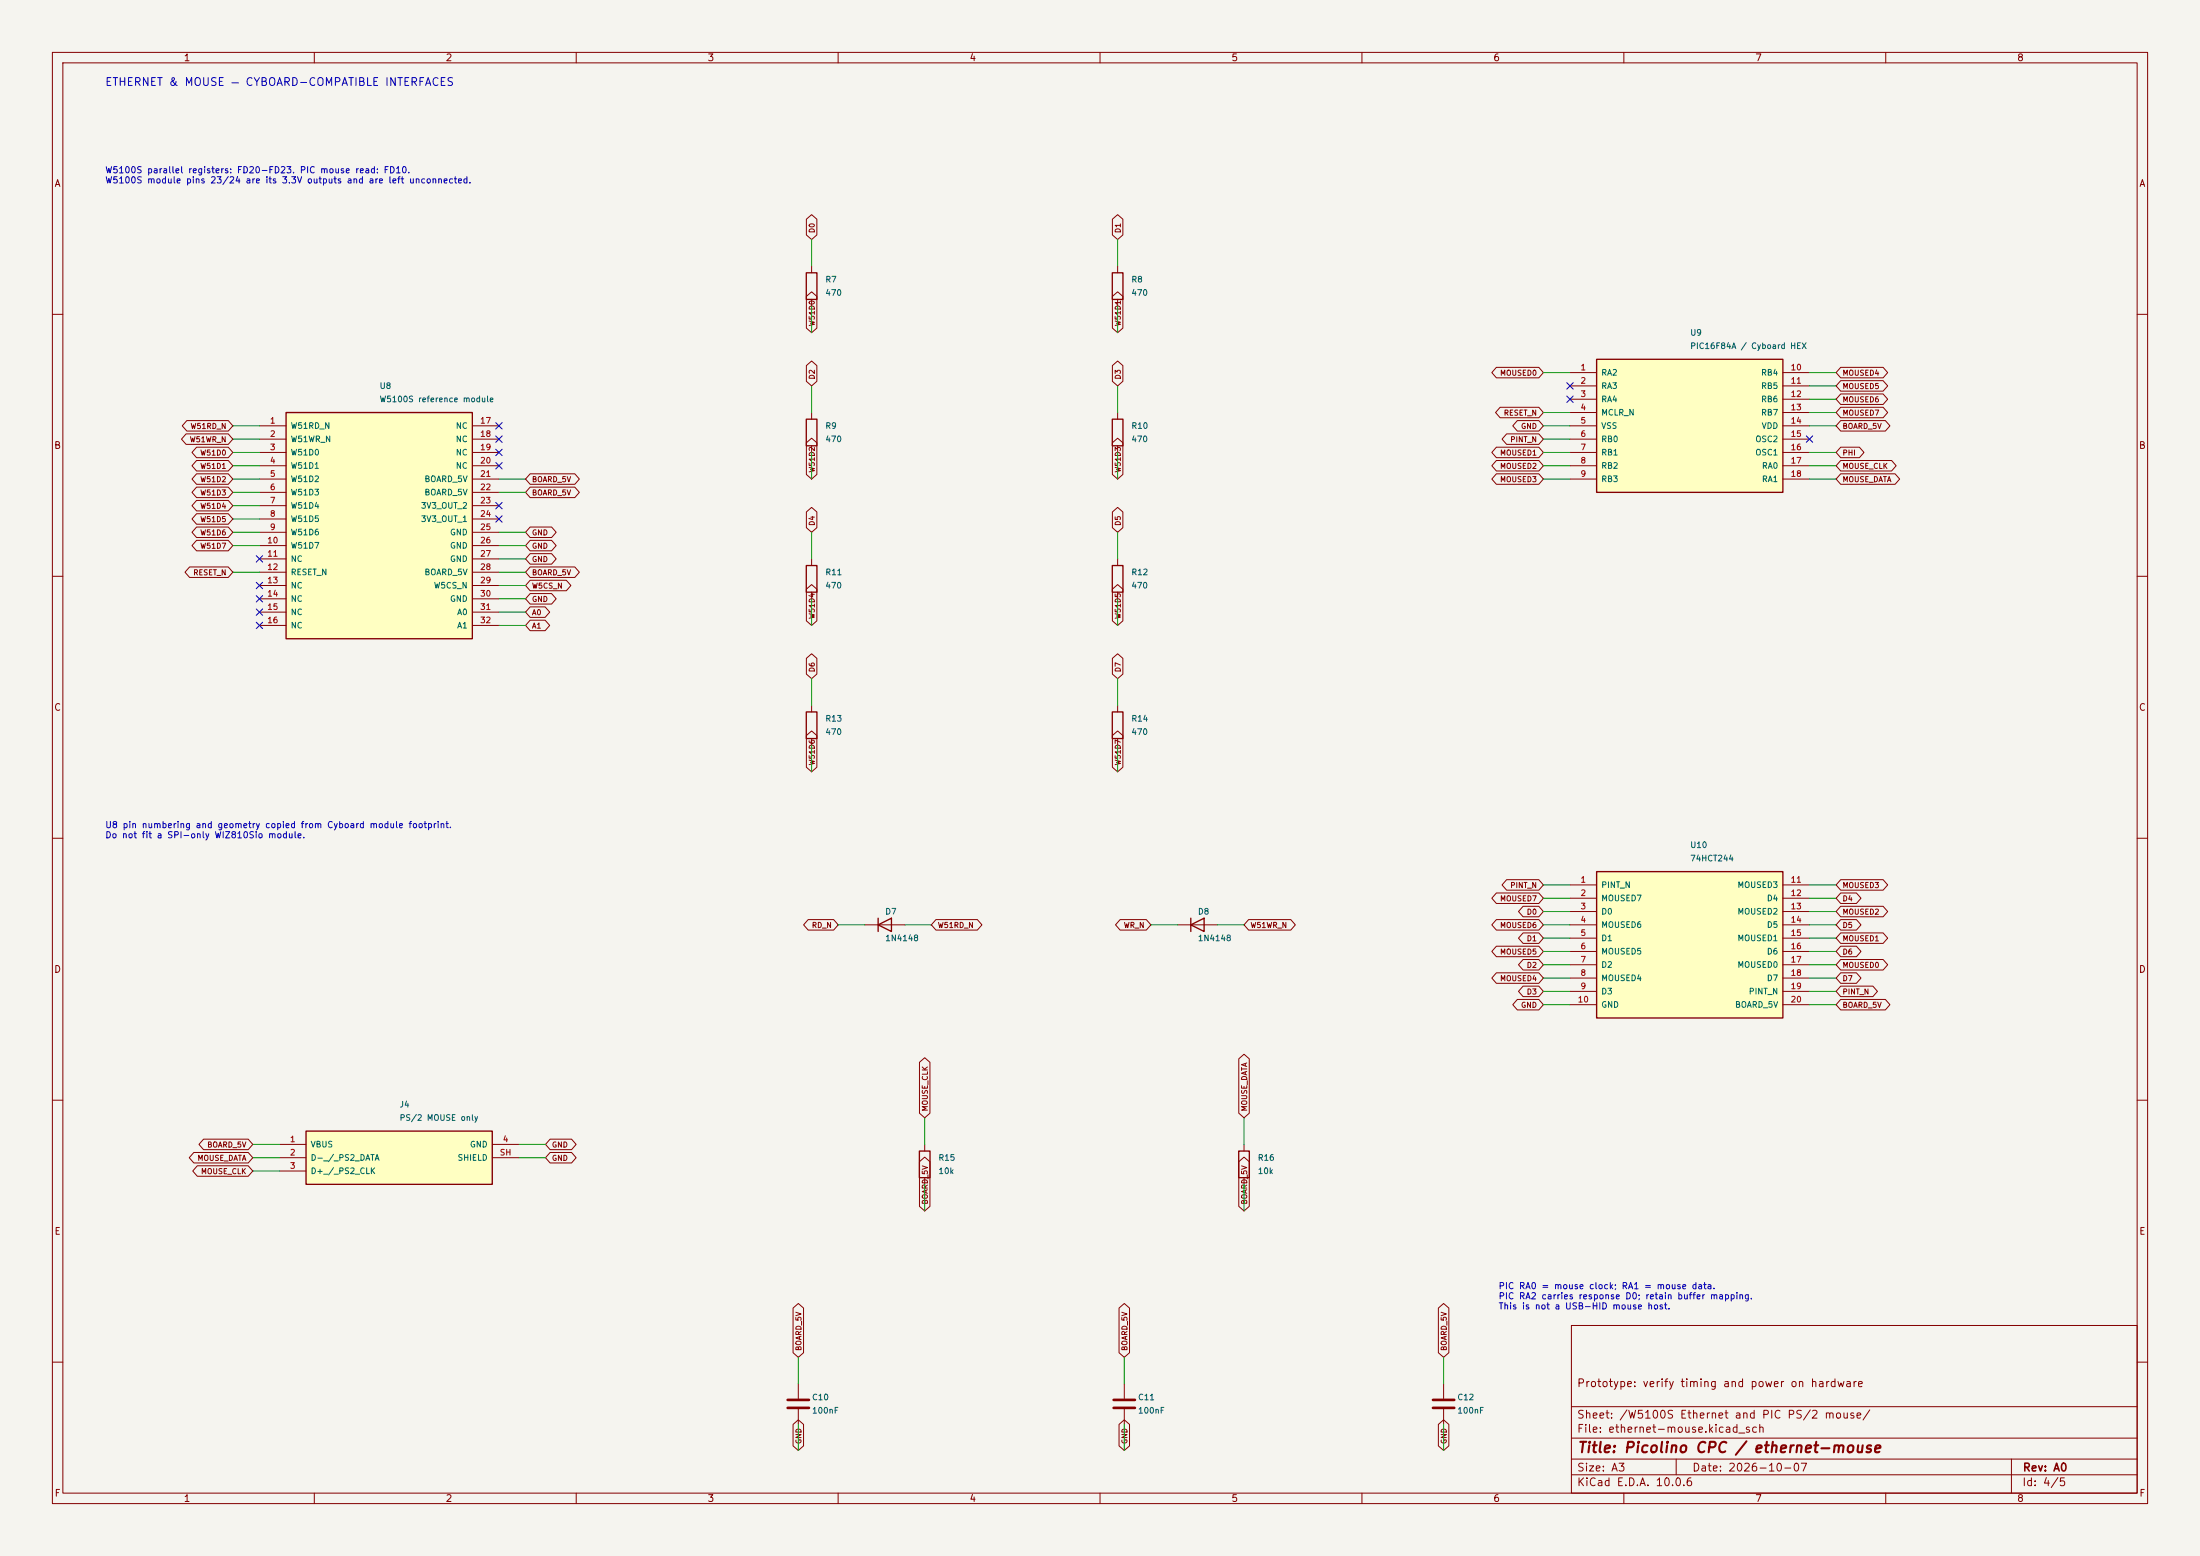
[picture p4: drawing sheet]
(kicad_sch (version 20250114) (generator "eeschema") (paper "A3")
(title_block (title "Picolino CPC / ethernet-mouse") (date "2026-10-07") (rev "A0") (comment 1 "Prototype: verify timing and power on hardware"))
(lib_symbols
(symbol "Picolino:R"
 (pin_numbers (hide yes))
 (pin_names
  (offset 0))
 (exclude_from_sim no)
 (in_bom yes)
 (on_board yes)
 (in_pos_files yes)
 (duplicate_pin_numbers_are_jumpers no)
 (property "Reference" "R" (at 2.032 0 90) (show_name no) (do_not_autoplace no) (effects (font (size 1.27 1.27))))
 (property "Value" "R" (at 0 0 90) (show_name no) (do_not_autoplace no) (effects (font (size 1.27 1.27))))
 (property "Footprint" "" (at -1.778 0 90) (show_name no) (do_not_autoplace no) (hide yes) (effects (font (size 1.27 1.27))))
 (property "Datasheet" "" (at 0 0 0) (show_name no) (do_not_autoplace no) (hide yes) (effects (font (size 1.27 1.27))))
 (property "Description" "Resistor" (at 0 0 0) (show_name no) (do_not_autoplace no) (hide yes) (effects (font (size 1.27 1.27))))
 (symbol "R_0_1"
  (rectangle (start -1.016 -2.54) (end 1.016 2.54) (stroke (width 0.254) (type default)) (fill (type none))))
 (symbol "R_1_1"
  (pin passive line (at 0 3.81 270) (length 1.27) (name "" (effects (font (size 1.27 1.27)))) (number "1" (effects (font (size 1.27 1.27)))))
  (pin passive line (at 0 -3.81 90) (length 1.27) (name "" (effects (font (size 1.27 1.27)))) (number "2" (effects (font (size 1.27 1.27))))))
 (embedded_fonts no))
(symbol "Picolino:C"
 (pin_numbers (hide yes))
 (pin_names
  (offset 0.254))
 (exclude_from_sim no)
 (in_bom yes)
 (on_board yes)
 (in_pos_files yes)
 (duplicate_pin_numbers_are_jumpers no)
 (property "Reference" "C" (at 0.635 2.54 0) (show_name no) (do_not_autoplace no) (effects (font (size 1.27 1.27)) (justify left)))
 (property "Value" "C" (at 0.635 -2.54 0) (show_name no) (do_not_autoplace no) (effects (font (size 1.27 1.27)) (justify left)))
 (property "Footprint" "" (at 0.9652 -3.81 0) (show_name no) (do_not_autoplace no) (hide yes) (effects (font (size 1.27 1.27))))
 (property "Datasheet" "" (at 0 0 0) (show_name no) (do_not_autoplace no) (hide yes) (effects (font (size 1.27 1.27))))
 (property "Description" "Unpolarized capacitor" (at 0 0 0) (show_name no) (do_not_autoplace no) (hide yes) (effects (font (size 1.27 1.27))))
 (symbol "C_0_1"
  (polyline (pts (xy -2.032 0.762) (xy 2.032 0.762)) (stroke (width 0.508) (type default)) (fill (type none)))
  (polyline (pts (xy -2.032 -0.762) (xy 2.032 -0.762)) (stroke (width 0.508) (type default)) (fill (type none))))
 (symbol "C_1_1"
  (pin passive line (at 0 3.81 270) (length 2.794) (name "" (effects (font (size 1.27 1.27)))) (number "1" (effects (font (size 1.27 1.27)))))
  (pin passive line (at 0 -3.81 90) (length 2.794) (name "" (effects (font (size 1.27 1.27)))) (number "2" (effects (font (size 1.27 1.27))))))
 (embedded_fonts no))
(symbol "Picolino:D"
 (pin_numbers (hide yes))
 (pin_names
  (offset 1.016) (hide yes))
 (exclude_from_sim no)
 (in_bom yes)
 (on_board yes)
 (in_pos_files yes)
 (duplicate_pin_numbers_are_jumpers no)
 (property "Reference" "D" (at 0 2.54 0) (show_name no) (do_not_autoplace no) (effects (font (size 1.27 1.27))))
 (property "Value" "D" (at 0 -2.54 0) (show_name no) (do_not_autoplace no) (effects (font (size 1.27 1.27))))
 (property "Footprint" "" (at 0 0 0) (show_name no) (do_not_autoplace no) (hide yes) (effects (font (size 1.27 1.27))))
 (property "Datasheet" "" (at 0 0 0) (show_name no) (do_not_autoplace no) (hide yes) (effects (font (size 1.27 1.27))))
 (property "Description" "Diode" (at 0 0 0) (show_name no) (do_not_autoplace no) (hide yes) (effects (font (size 1.27 1.27))))
 (property "Sim.Device" "D" (at 0 0 0) (show_name no) (do_not_autoplace no) (hide yes) (effects (font (size 1.27 1.27))))
 (property "Sim.Pins" "1=K 2=A" (at 0 0 0) (show_name no) (do_not_autoplace no) (hide yes) (effects (font (size 1.27 1.27))))
 (symbol "D_0_1"
  (polyline (pts (xy -1.27 1.27) (xy -1.27 -1.27)) (stroke (width 0.254) (type default)) (fill (type none)))
  (polyline (pts (xy 1.27 1.27) (xy 1.27 -1.27) (xy -1.27 0) (xy 1.27 1.27)) (stroke (width 0.254) (type default)) (fill (type none)))
  (polyline (pts (xy 1.27 0) (xy -1.27 0)) (stroke (width 0) (type default)) (fill (type none))))
 (symbol "D_1_1"
  (pin passive line (at -3.81 0 0) (length 2.54) (name "K" (effects (font (size 1.27 1.27)))) (number "1" (effects (font (size 1.27 1.27)))))
  (pin passive line (at 3.81 0 180) (length 2.54) (name "A" (effects (font (size 1.27 1.27)))) (number "2" (effects (font (size 1.27 1.27))))))
 (embedded_fonts no))
(symbol "Picolino:W5100S_Module"
 (pin_names
  (offset 0.8))
 (in_bom yes)
 (on_board yes)
 (property "Reference" "U" (at 0 26.67 0) (effects (font (size 1.27 1.27))))
 (property "Value" "W5100S_Module" (at 0 24.13 0) (effects (font (size 1.27 1.27))))
 (property "Footprint" "" (at 0 0 0) (hide yes) (effects (font (size 1.27 1.27))))
 (symbol "W5100S_Module_0_1"
  (rectangle (start -17.78 21.59) (end 17.78 -21.59) (stroke (width 0.254) (type default)) (fill (type background))))
 (symbol "W5100S_Module_1_1"
  (pin input line (at -22.86 19.0500 0) (length 5.08) (name "W51RD_N" (effects (font (size 1.1 1.1)))) (number "1" (effects (font (size 1.1 1.1)))))
  (pin input line (at -22.86 16.5100 0) (length 5.08) (name "W51WR_N" (effects (font (size 1.1 1.1)))) (number "2" (effects (font (size 1.1 1.1)))))
  (pin bidirectional line (at -22.86 13.9700 0) (length 5.08) (name "W51D0" (effects (font (size 1.1 1.1)))) (number "3" (effects (font (size 1.1 1.1)))))
  (pin bidirectional line (at -22.86 11.4300 0) (length 5.08) (name "W51D1" (effects (font (size 1.1 1.1)))) (number "4" (effects (font (size 1.1 1.1)))))
  (pin bidirectional line (at -22.86 8.8900 0) (length 5.08) (name "W51D2" (effects (font (size 1.1 1.1)))) (number "5" (effects (font (size 1.1 1.1)))))
  (pin bidirectional line (at -22.86 6.3500 0) (length 5.08) (name "W51D3" (effects (font (size 1.1 1.1)))) (number "6" (effects (font (size 1.1 1.1)))))
  (pin bidirectional line (at -22.86 3.8100 0) (length 5.08) (name "W51D4" (effects (font (size 1.1 1.1)))) (number "7" (effects (font (size 1.1 1.1)))))
  (pin bidirectional line (at -22.86 1.2700 0) (length 5.08) (name "W51D5" (effects (font (size 1.1 1.1)))) (number "8" (effects (font (size 1.1 1.1)))))
  (pin bidirectional line (at -22.86 -1.2700 0) (length 5.08) (name "W51D6" (effects (font (size 1.1 1.1)))) (number "9" (effects (font (size 1.1 1.1)))))
  (pin bidirectional line (at -22.86 -3.8100 0) (length 5.08) (name "W51D7" (effects (font (size 1.1 1.1)))) (number "10" (effects (font (size 1.1 1.1)))))
  (pin passive line (at -22.86 -6.3500 0) (length 5.08) (name "NC" (effects (font (size 1.1 1.1)))) (number "11" (effects (font (size 1.1 1.1)))))
  (pin input line (at -22.86 -8.8900 0) (length 5.08) (name "RESET_N" (effects (font (size 1.1 1.1)))) (number "12" (effects (font (size 1.1 1.1)))))
  (pin passive line (at -22.86 -11.4300 0) (length 5.08) (name "NC" (effects (font (size 1.1 1.1)))) (number "13" (effects (font (size 1.1 1.1)))))
  (pin passive line (at -22.86 -13.9700 0) (length 5.08) (name "NC" (effects (font (size 1.1 1.1)))) (number "14" (effects (font (size 1.1 1.1)))))
  (pin passive line (at -22.86 -16.5100 0) (length 5.08) (name "NC" (effects (font (size 1.1 1.1)))) (number "15" (effects (font (size 1.1 1.1)))))
  (pin passive line (at -22.86 -19.0500 0) (length 5.08) (name "NC" (effects (font (size 1.1 1.1)))) (number "16" (effects (font (size 1.1 1.1)))))
  (pin passive line (at 22.86 19.0500 180) (length 5.08) (name "NC" (effects (font (size 1.1 1.1)))) (number "17" (effects (font (size 1.1 1.1)))))
  (pin passive line (at 22.86 16.5100 180) (length 5.08) (name "NC" (effects (font (size 1.1 1.1)))) (number "18" (effects (font (size 1.1 1.1)))))
  (pin passive line (at 22.86 13.9700 180) (length 5.08) (name "NC" (effects (font (size 1.1 1.1)))) (number "19" (effects (font (size 1.1 1.1)))))
  (pin passive line (at 22.86 11.4300 180) (length 5.08) (name "NC" (effects (font (size 1.1 1.1)))) (number "20" (effects (font (size 1.1 1.1)))))
  (pin power_in line (at 22.86 8.8900 180) (length 5.08) (name "BOARD_5V" (effects (font (size 1.1 1.1)))) (number "21" (effects (font (size 1.1 1.1)))))
  (pin power_in line (at 22.86 6.3500 180) (length 5.08) (name "BOARD_5V" (effects (font (size 1.1 1.1)))) (number "22" (effects (font (size 1.1 1.1)))))
  (pin power_out line (at 22.86 3.8100 180) (length 5.08) (name "3V3_OUT_2" (effects (font (size 1.1 1.1)))) (number "23" (effects (font (size 1.1 1.1)))))
  (pin power_out line (at 22.86 1.2700 180) (length 5.08) (name "3V3_OUT_1" (effects (font (size 1.1 1.1)))) (number "24" (effects (font (size 1.1 1.1)))))
  (pin power_in line (at 22.86 -1.2700 180) (length 5.08) (name "GND" (effects (font (size 1.1 1.1)))) (number "25" (effects (font (size 1.1 1.1)))))
  (pin power_in line (at 22.86 -3.8100 180) (length 5.08) (name "GND" (effects (font (size 1.1 1.1)))) (number "26" (effects (font (size 1.1 1.1)))))
  (pin power_in line (at 22.86 -6.3500 180) (length 5.08) (name "GND" (effects (font (size 1.1 1.1)))) (number "27" (effects (font (size 1.1 1.1)))))
  (pin input line (at 22.86 -8.8900 180) (length 5.08) (name "BOARD_5V" (effects (font (size 1.1 1.1)))) (number "28" (effects (font (size 1.1 1.1)))))
  (pin input line (at 22.86 -11.4300 180) (length 5.08) (name "W5CS_N" (effects (font (size 1.1 1.1)))) (number "29" (effects (font (size 1.1 1.1)))))
  (pin input line (at 22.86 -13.9700 180) (length 5.08) (name "GND" (effects (font (size 1.1 1.1)))) (number "30" (effects (font (size 1.1 1.1)))))
  (pin input line (at 22.86 -16.5100 180) (length 5.08) (name "A0" (effects (font (size 1.1 1.1)))) (number "31" (effects (font (size 1.1 1.1)))))
  (pin input line (at 22.86 -19.0500 180) (length 5.08) (name "A1" (effects (font (size 1.1 1.1)))) (number "32" (effects (font (size 1.1 1.1)))))))
(symbol "Picolino:PIC16F84A"
 (pin_names
  (offset 0.8))
 (in_bom yes)
 (on_board yes)
 (property "Reference" "U" (at 0 17.78 0) (effects (font (size 1.27 1.27))))
 (property "Value" "PIC16F84A" (at 0 15.239999999999998 0) (effects (font (size 1.27 1.27))))
 (property "Footprint" "" (at 0 0 0) (hide yes) (effects (font (size 1.27 1.27))))
 (symbol "PIC16F84A_0_1"
  (rectangle (start -17.78 12.7) (end 17.78 -12.7) (stroke (width 0.254) (type default)) (fill (type background))))
 (symbol "PIC16F84A_1_1"
  (pin bidirectional line (at -22.86 10.1600 0) (length 5.08) (name "RA2" (effects (font (size 1.1 1.1)))) (number "1" (effects (font (size 1.1 1.1)))))
  (pin bidirectional line (at -22.86 7.6200 0) (length 5.08) (name "RA3" (effects (font (size 1.1 1.1)))) (number "2" (effects (font (size 1.1 1.1)))))
  (pin bidirectional line (at -22.86 5.0800 0) (length 5.08) (name "RA4" (effects (font (size 1.1 1.1)))) (number "3" (effects (font (size 1.1 1.1)))))
  (pin input line (at -22.86 2.5400 0) (length 5.08) (name "MCLR_N" (effects (font (size 1.1 1.1)))) (number "4" (effects (font (size 1.1 1.1)))))
  (pin power_in line (at -22.86 0.0000 0) (length 5.08) (name "VSS" (effects (font (size 1.1 1.1)))) (number "5" (effects (font (size 1.1 1.1)))))
  (pin bidirectional line (at -22.86 -2.5400 0) (length 5.08) (name "RB0" (effects (font (size 1.1 1.1)))) (number "6" (effects (font (size 1.1 1.1)))))
  (pin bidirectional line (at -22.86 -5.0800 0) (length 5.08) (name "RB1" (effects (font (size 1.1 1.1)))) (number "7" (effects (font (size 1.1 1.1)))))
  (pin bidirectional line (at -22.86 -7.6200 0) (length 5.08) (name "RB2" (effects (font (size 1.1 1.1)))) (number "8" (effects (font (size 1.1 1.1)))))
  (pin bidirectional line (at -22.86 -10.1600 0) (length 5.08) (name "RB3" (effects (font (size 1.1 1.1)))) (number "9" (effects (font (size 1.1 1.1)))))
  (pin bidirectional line (at 22.86 10.1600 180) (length 5.08) (name "RB4" (effects (font (size 1.1 1.1)))) (number "10" (effects (font (size 1.1 1.1)))))
  (pin bidirectional line (at 22.86 7.6200 180) (length 5.08) (name "RB5" (effects (font (size 1.1 1.1)))) (number "11" (effects (font (size 1.1 1.1)))))
  (pin bidirectional line (at 22.86 5.0800 180) (length 5.08) (name "RB6" (effects (font (size 1.1 1.1)))) (number "12" (effects (font (size 1.1 1.1)))))
  (pin bidirectional line (at 22.86 2.5400 180) (length 5.08) (name "RB7" (effects (font (size 1.1 1.1)))) (number "13" (effects (font (size 1.1 1.1)))))
  (pin power_in line (at 22.86 0.0000 180) (length 5.08) (name "VDD" (effects (font (size 1.1 1.1)))) (number "14" (effects (font (size 1.1 1.1)))))
  (pin output line (at 22.86 -2.5400 180) (length 5.08) (name "OSC2" (effects (font (size 1.1 1.1)))) (number "15" (effects (font (size 1.1 1.1)))))
  (pin input line (at 22.86 -5.0800 180) (length 5.08) (name "OSC1" (effects (font (size 1.1 1.1)))) (number "16" (effects (font (size 1.1 1.1)))))
  (pin bidirectional line (at 22.86 -7.6200 180) (length 5.08) (name "RA0" (effects (font (size 1.1 1.1)))) (number "17" (effects (font (size 1.1 1.1)))))
  (pin bidirectional line (at 22.86 -10.1600 180) (length 5.08) (name "RA1" (effects (font (size 1.1 1.1)))) (number "18" (effects (font (size 1.1 1.1)))))))
(symbol "Picolino:HCT244"
 (pin_names
  (offset 0.8))
 (in_bom yes)
 (on_board yes)
 (property "Reference" "U" (at 0 19.05 0) (effects (font (size 1.27 1.27))))
 (property "Value" "HCT244" (at 0 16.51 0) (effects (font (size 1.27 1.27))))
 (property "Footprint" "" (at 0 0 0) (hide yes) (effects (font (size 1.27 1.27))))
 (symbol "HCT244_0_1"
  (rectangle (start -17.78 13.97) (end 17.78 -13.97) (stroke (width 0.254) (type default)) (fill (type background))))
 (symbol "HCT244_1_1"
  (pin input line (at -22.86 11.4300 0) (length 5.08) (name "PINT_N" (effects (font (size 1.1 1.1)))) (number "1" (effects (font (size 1.1 1.1)))))
  (pin input line (at -22.86 8.8900 0) (length 5.08) (name "MOUSED7" (effects (font (size 1.1 1.1)))) (number "2" (effects (font (size 1.1 1.1)))))
  (pin tri_state line (at -22.86 6.3500 0) (length 5.08) (name "D0" (effects (font (size 1.1 1.1)))) (number "3" (effects (font (size 1.1 1.1)))))
  (pin input line (at -22.86 3.8100 0) (length 5.08) (name "MOUSED6" (effects (font (size 1.1 1.1)))) (number "4" (effects (font (size 1.1 1.1)))))
  (pin tri_state line (at -22.86 1.2700 0) (length 5.08) (name "D1" (effects (font (size 1.1 1.1)))) (number "5" (effects (font (size 1.1 1.1)))))
  (pin input line (at -22.86 -1.2700 0) (length 5.08) (name "MOUSED5" (effects (font (size 1.1 1.1)))) (number "6" (effects (font (size 1.1 1.1)))))
  (pin tri_state line (at -22.86 -3.8100 0) (length 5.08) (name "D2" (effects (font (size 1.1 1.1)))) (number "7" (effects (font (size 1.1 1.1)))))
  (pin input line (at -22.86 -6.3500 0) (length 5.08) (name "MOUSED4" (effects (font (size 1.1 1.1)))) (number "8" (effects (font (size 1.1 1.1)))))
  (pin tri_state line (at -22.86 -8.8900 0) (length 5.08) (name "D3" (effects (font (size 1.1 1.1)))) (number "9" (effects (font (size 1.1 1.1)))))
  (pin power_in line (at -22.86 -11.4300 0) (length 5.08) (name "GND" (effects (font (size 1.1 1.1)))) (number "10" (effects (font (size 1.1 1.1)))))
  (pin input line (at 22.86 11.4300 180) (length 5.08) (name "MOUSED3" (effects (font (size 1.1 1.1)))) (number "11" (effects (font (size 1.1 1.1)))))
  (pin tri_state line (at 22.86 8.8900 180) (length 5.08) (name "D4" (effects (font (size 1.1 1.1)))) (number "12" (effects (font (size 1.1 1.1)))))
  (pin input line (at 22.86 6.3500 180) (length 5.08) (name "MOUSED2" (effects (font (size 1.1 1.1)))) (number "13" (effects (font (size 1.1 1.1)))))
  (pin tri_state line (at 22.86 3.8100 180) (length 5.08) (name "D5" (effects (font (size 1.1 1.1)))) (number "14" (effects (font (size 1.1 1.1)))))
  (pin input line (at 22.86 1.2700 180) (length 5.08) (name "MOUSED1" (effects (font (size 1.1 1.1)))) (number "15" (effects (font (size 1.1 1.1)))))
  (pin tri_state line (at 22.86 -1.2700 180) (length 5.08) (name "D6" (effects (font (size 1.1 1.1)))) (number "16" (effects (font (size 1.1 1.1)))))
  (pin input line (at 22.86 -3.8100 180) (length 5.08) (name "MOUSED0" (effects (font (size 1.1 1.1)))) (number "17" (effects (font (size 1.1 1.1)))))
  (pin tri_state line (at 22.86 -6.3500 180) (length 5.08) (name "D7" (effects (font (size 1.1 1.1)))) (number "18" (effects (font (size 1.1 1.1)))))
  (pin input line (at 22.86 -8.8900 180) (length 5.08) (name "PINT_N" (effects (font (size 1.1 1.1)))) (number "19" (effects (font (size 1.1 1.1)))))
  (pin power_in line (at 22.86 -11.4300 180) (length 5.08) (name "BOARD_5V" (effects (font (size 1.1 1.1)))) (number "20" (effects (font (size 1.1 1.1)))))))
(symbol "Picolino:USB_Mouse"
 (pin_names
  (offset 0.8))
 (in_bom yes)
 (on_board yes)
 (property "Reference" "U" (at 0 10.16 0) (effects (font (size 1.27 1.27))))
 (property "Value" "USB_Mouse" (at 0 7.62 0) (effects (font (size 1.27 1.27))))
 (property "Footprint" "" (at 0 0 0) (hide yes) (effects (font (size 1.27 1.27))))
 (symbol "USB_Mouse_0_1"
  (rectangle (start -17.78 5.08) (end 17.78 -5.08) (stroke (width 0.254) (type default)) (fill (type background))))
 (symbol "USB_Mouse_1_1"
  (pin passive line (at -22.86 2.5400 0) (length 5.08) (name "VBUS" (effects (font (size 1.1 1.1)))) (number "1" (effects (font (size 1.1 1.1)))))
  (pin passive line (at -22.86 0.0000 0) (length 5.08) (name "D- / PS2 DATA" (effects (font (size 1.1 1.1)))) (number "2" (effects (font (size 1.1 1.1)))))
  (pin passive line (at -22.86 -2.5400 0) (length 5.08) (name "D+ / PS2 CLK" (effects (font (size 1.1 1.1)))) (number "3" (effects (font (size 1.1 1.1)))))
  (pin passive line (at 22.86 2.5400 180) (length 5.08) (name "GND" (effects (font (size 1.1 1.1)))) (number "4" (effects (font (size 1.1 1.1)))))
  (pin passive line (at 22.86 0.0000 180) (length 5.08) (name "SHIELD" (effects (font (size 1.1 1.1)))) (number "SH" (effects (font (size 1.1 1.1))))))))
(wire (pts (xy 49.53 81.28) (xy 44.45 81.28)) (stroke (width 0) (type default)))
(global_label "W51RD_N" (shape bidirectional) (at 44.45 81.28 0) (effects (font (size 1 1)) (justify right)))
(wire (pts (xy 49.53 83.82) (xy 44.45 83.82)) (stroke (width 0) (type default)))
(global_label "W51WR_N" (shape bidirectional) (at 44.45 83.82 0) (effects (font (size 1 1)) (justify right)))
(wire (pts (xy 49.53 86.36) (xy 44.45 86.36)) (stroke (width 0) (type default)))
(global_label "W51D0" (shape bidirectional) (at 44.45 86.36 0) (effects (font (size 1 1)) (justify right)))
(wire (pts (xy 49.53 88.9) (xy 44.45 88.9)) (stroke (width 0) (type default)))
(global_label "W51D1" (shape bidirectional) (at 44.45 88.9 0) (effects (font (size 1 1)) (justify right)))
(wire (pts (xy 49.53 91.44) (xy 44.45 91.44)) (stroke (width 0) (type default)))
(global_label "W51D2" (shape bidirectional) (at 44.45 91.44 0) (effects (font (size 1 1)) (justify right)))
(wire (pts (xy 49.53 93.98) (xy 44.45 93.98)) (stroke (width 0) (type default)))
(global_label "W51D3" (shape bidirectional) (at 44.45 93.98 0) (effects (font (size 1 1)) (justify right)))
(wire (pts (xy 49.53 96.52) (xy 44.45 96.52)) (stroke (width 0) (type default)))
(global_label "W51D4" (shape bidirectional) (at 44.45 96.52 0) (effects (font (size 1 1)) (justify right)))
(wire (pts (xy 49.53 99.06) (xy 44.45 99.06)) (stroke (width 0) (type default)))
(global_label "W51D5" (shape bidirectional) (at 44.45 99.06 0) (effects (font (size 1 1)) (justify right)))
(wire (pts (xy 49.53 101.6) (xy 44.45 101.6)) (stroke (width 0) (type default)))
(global_label "W51D6" (shape bidirectional) (at 44.45 101.6 0) (effects (font (size 1 1)) (justify right)))
(wire (pts (xy 49.53 104.14) (xy 44.45 104.14)) (stroke (width 0) (type default)))
(global_label "W51D7" (shape bidirectional) (at 44.45 104.14 0) (effects (font (size 1 1)) (justify right)))
(no_connect (at 49.53 106.68))
(wire (pts (xy 49.53 109.22) (xy 44.45 109.22)) (stroke (width 0) (type default)))
(global_label "RESET_N" (shape bidirectional) (at 44.45 109.22 0) (effects (font (size 1 1)) (justify right)))
(no_connect (at 49.53 111.76))
(no_connect (at 49.53 114.3))
(no_connect (at 49.53 116.84))
(no_connect (at 49.53 119.38))
(no_connect (at 95.25 81.28))
(no_connect (at 95.25 83.82))
(no_connect (at 95.25 86.36))
(no_connect (at 95.25 88.9))
(wire (pts (xy 95.25 91.44) (xy 100.33 91.44)) (stroke (width 0) (type default)))
(global_label "BOARD_5V" (shape bidirectional) (at 100.33 91.44 180) (effects (font (size 1 1)) (justify left)))
(wire (pts (xy 95.25 93.98) (xy 100.33 93.98)) (stroke (width 0) (type default)))
(global_label "BOARD_5V" (shape bidirectional) (at 100.33 93.98 180) (effects (font (size 1 1)) (justify left)))
(no_connect (at 95.25 96.52))
(no_connect (at 95.25 99.06))
(wire (pts (xy 95.25 101.6) (xy 100.33 101.6)) (stroke (width 0) (type default)))
(global_label "GND" (shape bidirectional) (at 100.33 101.6 180) (effects (font (size 1 1)) (justify left)))
(wire (pts (xy 95.25 104.14) (xy 100.33 104.14)) (stroke (width 0) (type default)))
(global_label "GND" (shape bidirectional) (at 100.33 104.14 180) (effects (font (size 1 1)) (justify left)))
(wire (pts (xy 95.25 106.68) (xy 100.33 106.68)) (stroke (width 0) (type default)))
(global_label "GND" (shape bidirectional) (at 100.33 106.68 180) (effects (font (size 1 1)) (justify left)))
(wire (pts (xy 95.25 109.22) (xy 100.33 109.22)) (stroke (width 0) (type default)))
(global_label "BOARD_5V" (shape bidirectional) (at 100.33 109.22 180) (effects (font (size 1 1)) (justify left)))
(wire (pts (xy 95.25 111.76) (xy 100.33 111.76)) (stroke (width 0) (type default)))
(global_label "W5CS_N" (shape bidirectional) (at 100.33 111.76 180) (effects (font (size 1 1)) (justify left)))
(wire (pts (xy 95.25 114.3) (xy 100.33 114.3)) (stroke (width 0) (type default)))
(global_label "GND" (shape bidirectional) (at 100.33 114.3 180) (effects (font (size 1 1)) (justify left)))
(wire (pts (xy 95.25 116.84) (xy 100.33 116.84)) (stroke (width 0) (type default)))
(global_label "A0" (shape bidirectional) (at 100.33 116.84 180) (effects (font (size 1 1)) (justify left)))
(wire (pts (xy 95.25 119.38) (xy 100.33 119.38)) (stroke (width 0) (type default)))
(global_label "A1" (shape bidirectional) (at 100.33 119.38 180) (effects (font (size 1 1)) (justify left)))
(symbol (lib_id "Picolino:W5100S_Module") (at 72.39 100.33 0) (unit 1) (in_bom yes) (on_board yes) (dnp no)
(property "Reference" "U8" (at 72.3900 73.6600 0)  (effects (font (size 1.1 1.1)) (justify left)))
(property "Value" "W5100S reference module" (at 72.3900 76.2000 0)  (effects (font (size 1.1 1.1)) (justify left)))
(property "Footprint" "Picolino:W5100S_Cyboard" (at 72.3900 100.3300 0) (hide yes) (effects (font (size 1.1 1.1)) (justify left)))
(pin "1")
(pin "2")
(pin "3")
(pin "4")
(pin "5")
(pin "6")
(pin "7")
(pin "8")
(pin "9")
(pin "10")
(pin "11")
(pin "12")
(pin "13")
(pin "14")
(pin "15")
(pin "16")
(pin "17")
(pin "18")
(pin "19")
(pin "20")
(pin "21")
(pin "22")
(pin "23")
(pin "24")
(pin "25")
(pin "26")
(pin "27")
(pin "28")
(pin "29")
(pin "30")
(pin "31")
(pin "32"))
(wire (pts (xy 154.94 50.8) (xy 154.94 45.72)) (stroke (width 0) (type default)))
(global_label "D0" (shape bidirectional) (at 154.94 45.72 270.0) (effects (font (size 1 1)) (justify left)))
(wire (pts (xy 154.94 58.42) (xy 154.94 63.5)) (stroke (width 0) (type default)))
(global_label "W51D0" (shape bidirectional) (at 154.94 63.5 90.0) (effects (font (size 1 1)) (justify left)))
(symbol (lib_id "Picolino:R") (at 154.94 54.61 0) (unit 1) (in_bom yes) (on_board yes) (dnp no)
(property "Reference" "R7" (at 157.4800 53.3400 0)  (effects (font (size 1.1 1.1)) (justify left)))
(property "Value" "470" (at 157.4800 55.8800 0)  (effects (font (size 1.1 1.1)) (justify left)))
(property "Footprint" "Picolino:R_0805_2012Metric" (at 153.1620 54.6100 0) (hide yes) (effects (font (size 1.1 1.1)) (justify left)))
(pin "1")
(pin "2"))
(wire (pts (xy 213.36 50.8) (xy 213.36 45.72)) (stroke (width 0) (type default)))
(global_label "D1" (shape bidirectional) (at 213.36 45.72 270.0) (effects (font (size 1 1)) (justify left)))
(wire (pts (xy 213.36 58.42) (xy 213.36 63.5)) (stroke (width 0) (type default)))
(global_label "W51D1" (shape bidirectional) (at 213.36 63.5 90.0) (effects (font (size 1 1)) (justify left)))
(symbol (lib_id "Picolino:R") (at 213.36 54.61 0) (unit 1) (in_bom yes) (on_board yes) (dnp no)
(property "Reference" "R8" (at 215.9000 53.3400 0)  (effects (font (size 1.1 1.1)) (justify left)))
(property "Value" "470" (at 215.9000 55.8800 0)  (effects (font (size 1.1 1.1)) (justify left)))
(property "Footprint" "Picolino:R_0805_2012Metric" (at 211.5820 54.6100 0) (hide yes) (effects (font (size 1.1 1.1)) (justify left)))
(pin "1")
(pin "2"))
(wire (pts (xy 154.94 78.74) (xy 154.94 73.66)) (stroke (width 0) (type default)))
(global_label "D2" (shape bidirectional) (at 154.94 73.66 270.0) (effects (font (size 1 1)) (justify left)))
(wire (pts (xy 154.94 86.36) (xy 154.94 91.44)) (stroke (width 0) (type default)))
(global_label "W51D2" (shape bidirectional) (at 154.94 91.44 90.0) (effects (font (size 1 1)) (justify left)))
(symbol (lib_id "Picolino:R") (at 154.94 82.55 0) (unit 1) (in_bom yes) (on_board yes) (dnp no)
(property "Reference" "R9" (at 157.4800 81.2800 0)  (effects (font (size 1.1 1.1)) (justify left)))
(property "Value" "470" (at 157.4800 83.8200 0)  (effects (font (size 1.1 1.1)) (justify left)))
(property "Footprint" "Picolino:R_0805_2012Metric" (at 153.1620 82.5500 0) (hide yes) (effects (font (size 1.1 1.1)) (justify left)))
(pin "1")
(pin "2"))
(wire (pts (xy 213.36 78.74) (xy 213.36 73.66)) (stroke (width 0) (type default)))
(global_label "D3" (shape bidirectional) (at 213.36 73.66 270.0) (effects (font (size 1 1)) (justify left)))
(wire (pts (xy 213.36 86.36) (xy 213.36 91.44)) (stroke (width 0) (type default)))
(global_label "W51D3" (shape bidirectional) (at 213.36 91.44 90.0) (effects (font (size 1 1)) (justify left)))
(symbol (lib_id "Picolino:R") (at 213.36 82.55 0) (unit 1) (in_bom yes) (on_board yes) (dnp no)
(property "Reference" "R10" (at 215.9000 81.2800 0)  (effects (font (size 1.1 1.1)) (justify left)))
(property "Value" "470" (at 215.9000 83.8200 0)  (effects (font (size 1.1 1.1)) (justify left)))
(property "Footprint" "Picolino:R_0805_2012Metric" (at 211.5820 82.5500 0) (hide yes) (effects (font (size 1.1 1.1)) (justify left)))
(pin "1")
(pin "2"))
(wire (pts (xy 154.94 106.68) (xy 154.94 101.6)) (stroke (width 0) (type default)))
(global_label "D4" (shape bidirectional) (at 154.94 101.6 270.0) (effects (font (size 1 1)) (justify left)))
(wire (pts (xy 154.94 114.3) (xy 154.94 119.38)) (stroke (width 0) (type default)))
(global_label "W51D4" (shape bidirectional) (at 154.94 119.38 90.0) (effects (font (size 1 1)) (justify left)))
(symbol (lib_id "Picolino:R") (at 154.94 110.49 0) (unit 1) (in_bom yes) (on_board yes) (dnp no)
(property "Reference" "R11" (at 157.4800 109.2200 0)  (effects (font (size 1.1 1.1)) (justify left)))
(property "Value" "470" (at 157.4800 111.7600 0)  (effects (font (size 1.1 1.1)) (justify left)))
(property "Footprint" "Picolino:R_0805_2012Metric" (at 153.1620 110.4900 0) (hide yes) (effects (font (size 1.1 1.1)) (justify left)))
(pin "1")
(pin "2"))
(wire (pts (xy 213.36 106.68) (xy 213.36 101.6)) (stroke (width 0) (type default)))
(global_label "D5" (shape bidirectional) (at 213.36 101.6 270.0) (effects (font (size 1 1)) (justify left)))
(wire (pts (xy 213.36 114.3) (xy 213.36 119.38)) (stroke (width 0) (type default)))
(global_label "W51D5" (shape bidirectional) (at 213.36 119.38 90.0) (effects (font (size 1 1)) (justify left)))
(symbol (lib_id "Picolino:R") (at 213.36 110.49 0) (unit 1) (in_bom yes) (on_board yes) (dnp no)
(property "Reference" "R12" (at 215.9000 109.2200 0)  (effects (font (size 1.1 1.1)) (justify left)))
(property "Value" "470" (at 215.9000 111.7600 0)  (effects (font (size 1.1 1.1)) (justify left)))
(property "Footprint" "Picolino:R_0805_2012Metric" (at 211.5820 110.4900 0) (hide yes) (effects (font (size 1.1 1.1)) (justify left)))
(pin "1")
(pin "2"))
(wire (pts (xy 154.94 134.62) (xy 154.94 129.54)) (stroke (width 0) (type default)))
(global_label "D6" (shape bidirectional) (at 154.94 129.54 270.0) (effects (font (size 1 1)) (justify left)))
(wire (pts (xy 154.94 142.24) (xy 154.94 147.32)) (stroke (width 0) (type default)))
(global_label "W51D6" (shape bidirectional) (at 154.94 147.32 90.0) (effects (font (size 1 1)) (justify left)))
(symbol (lib_id "Picolino:R") (at 154.94 138.43 0) (unit 1) (in_bom yes) (on_board yes) (dnp no)
(property "Reference" "R13" (at 157.4800 137.1600 0)  (effects (font (size 1.1 1.1)) (justify left)))
(property "Value" "470" (at 157.4800 139.7000 0)  (effects (font (size 1.1 1.1)) (justify left)))
(property "Footprint" "Picolino:R_0805_2012Metric" (at 153.1620 138.4300 0) (hide yes) (effects (font (size 1.1 1.1)) (justify left)))
(pin "1")
(pin "2"))
(wire (pts (xy 213.36 134.62) (xy 213.36 129.54)) (stroke (width 0) (type default)))
(global_label "D7" (shape bidirectional) (at 213.36 129.54 270.0) (effects (font (size 1 1)) (justify left)))
(wire (pts (xy 213.36 142.24) (xy 213.36 147.32)) (stroke (width 0) (type default)))
(global_label "W51D7" (shape bidirectional) (at 213.36 147.32 90.0) (effects (font (size 1 1)) (justify left)))
(symbol (lib_id "Picolino:R") (at 213.36 138.43 0) (unit 1) (in_bom yes) (on_board yes) (dnp no)
(property "Reference" "R14" (at 215.9000 137.1600 0)  (effects (font (size 1.1 1.1)) (justify left)))
(property "Value" "470" (at 215.9000 139.7000 0)  (effects (font (size 1.1 1.1)) (justify left)))
(property "Footprint" "Picolino:R_0805_2012Metric" (at 211.5820 138.4300 0) (hide yes) (effects (font (size 1.1 1.1)) (justify left)))
(pin "1")
(pin "2"))
(wire (pts (xy 165.1 176.53) (xy 160.02 176.53)) (stroke (width 0) (type default)))
(global_label "RD_N" (shape bidirectional) (at 160.02 176.53 0) (effects (font (size 1 1)) (justify right)))
(wire (pts (xy 172.72 176.53) (xy 177.8 176.53)) (stroke (width 0) (type default)))
(global_label "W51RD_N" (shape bidirectional) (at 177.8 176.53 180) (effects (font (size 1 1)) (justify left)))
(symbol (lib_id "Picolino:D") (at 168.91 176.53 0) (unit 1) (in_bom yes) (on_board yes) (dnp no)
(property "Reference" "D7" (at 168.9100 173.9900 0)  (effects (font (size 1.1 1.1)) (justify left)))
(property "Value" "1N4148" (at 168.9100 179.0700 0)  (effects (font (size 1.1 1.1)) (justify left)))
(property "Footprint" "Picolino:D_DO-35_SOD27_P7.62mm_Horizontal" (at 168.9100 176.5300 0) (hide yes) (effects (font (size 1.1 1.1)) (justify left)))
(pin "1")
(pin "2"))
(wire (pts (xy 224.79 176.53) (xy 219.71 176.53)) (stroke (width 0) (type default)))
(global_label "WR_N" (shape bidirectional) (at 219.71 176.53 0) (effects (font (size 1 1)) (justify right)))
(wire (pts (xy 232.41 176.53) (xy 237.49 176.53)) (stroke (width 0) (type default)))
(global_label "W51WR_N" (shape bidirectional) (at 237.49 176.53 180) (effects (font (size 1 1)) (justify left)))
(symbol (lib_id "Picolino:D") (at 228.6 176.53 0) (unit 1) (in_bom yes) (on_board yes) (dnp no)
(property "Reference" "D8" (at 228.6000 173.9900 0)  (effects (font (size 1.1 1.1)) (justify left)))
(property "Value" "1N4148" (at 228.6000 179.0700 0)  (effects (font (size 1.1 1.1)) (justify left)))
(property "Footprint" "Picolino:D_DO-35_SOD27_P7.62mm_Horizontal" (at 228.6000 176.5300 0) (hide yes) (effects (font (size 1.1 1.1)) (justify left)))
(pin "1")
(pin "2"))
(wire (pts (xy 299.72 71.12) (xy 294.64 71.12)) (stroke (width 0) (type default)))
(global_label "MOUSED0" (shape bidirectional) (at 294.64 71.12 0) (effects (font (size 1 1)) (justify right)))
(no_connect (at 299.72 73.66))
(no_connect (at 299.72 76.2))
(wire (pts (xy 299.72 78.74) (xy 294.64 78.74)) (stroke (width 0) (type default)))
(global_label "RESET_N" (shape bidirectional) (at 294.64 78.74 0) (effects (font (size 1 1)) (justify right)))
(wire (pts (xy 299.72 81.28) (xy 294.64 81.28)) (stroke (width 0) (type default)))
(global_label "GND" (shape bidirectional) (at 294.64 81.28 0) (effects (font (size 1 1)) (justify right)))
(wire (pts (xy 299.72 83.82) (xy 294.64 83.82)) (stroke (width 0) (type default)))
(global_label "PINT_N" (shape bidirectional) (at 294.64 83.82 0) (effects (font (size 1 1)) (justify right)))
(wire (pts (xy 299.72 86.36) (xy 294.64 86.36)) (stroke (width 0) (type default)))
(global_label "MOUSED1" (shape bidirectional) (at 294.64 86.36 0) (effects (font (size 1 1)) (justify right)))
(wire (pts (xy 299.72 88.9) (xy 294.64 88.9)) (stroke (width 0) (type default)))
(global_label "MOUSED2" (shape bidirectional) (at 294.64 88.9 0) (effects (font (size 1 1)) (justify right)))
(wire (pts (xy 299.72 91.44) (xy 294.64 91.44)) (stroke (width 0) (type default)))
(global_label "MOUSED3" (shape bidirectional) (at 294.64 91.44 0) (effects (font (size 1 1)) (justify right)))
(wire (pts (xy 345.44 71.12) (xy 350.52 71.12)) (stroke (width 0) (type default)))
(global_label "MOUSED4" (shape bidirectional) (at 350.52 71.12 180) (effects (font (size 1 1)) (justify left)))
(wire (pts (xy 345.44 73.66) (xy 350.52 73.66)) (stroke (width 0) (type default)))
(global_label "MOUSED5" (shape bidirectional) (at 350.52 73.66 180) (effects (font (size 1 1)) (justify left)))
(wire (pts (xy 345.44 76.2) (xy 350.52 76.2)) (stroke (width 0) (type default)))
(global_label "MOUSED6" (shape bidirectional) (at 350.52 76.2 180) (effects (font (size 1 1)) (justify left)))
(wire (pts (xy 345.44 78.74) (xy 350.52 78.74)) (stroke (width 0) (type default)))
(global_label "MOUSED7" (shape bidirectional) (at 350.52 78.74 180) (effects (font (size 1 1)) (justify left)))
(wire (pts (xy 345.44 81.28) (xy 350.52 81.28)) (stroke (width 0) (type default)))
(global_label "BOARD_5V" (shape bidirectional) (at 350.52 81.28 180) (effects (font (size 1 1)) (justify left)))
(no_connect (at 345.44 83.82))
(wire (pts (xy 345.44 86.36) (xy 350.52 86.36)) (stroke (width 0) (type default)))
(global_label "PHI" (shape bidirectional) (at 350.52 86.36 180) (effects (font (size 1 1)) (justify left)))
(wire (pts (xy 345.44 88.9) (xy 350.52 88.9)) (stroke (width 0) (type default)))
(global_label "MOUSE_CLK" (shape bidirectional) (at 350.52 88.9 180) (effects (font (size 1 1)) (justify left)))
(wire (pts (xy 345.44 91.44) (xy 350.52 91.44)) (stroke (width 0) (type default)))
(global_label "MOUSE_DATA" (shape bidirectional) (at 350.52 91.44 180) (effects (font (size 1 1)) (justify left)))
(symbol (lib_id "Picolino:PIC16F84A") (at 322.58 81.28 0) (unit 1) (in_bom yes) (on_board yes) (dnp no)
(property "Reference" "U9" (at 322.5800 63.5000 0)  (effects (font (size 1.1 1.1)) (justify left)))
(property "Value" "PIC16F84A / Cyboard HEX" (at 322.5800 66.0400 0)  (effects (font (size 1.1 1.1)) (justify left)))
(property "Footprint" "Picolino:DIP-18_W7.62mm_Socket_LongPads" (at 322.5800 81.2800 0) (hide yes) (effects (font (size 1.1 1.1)) (justify left)))
(pin "1")
(pin "2")
(pin "3")
(pin "4")
(pin "5")
(pin "6")
(pin "7")
(pin "8")
(pin "9")
(pin "10")
(pin "11")
(pin "12")
(pin "13")
(pin "14")
(pin "15")
(pin "16")
(pin "17")
(pin "18"))
(wire (pts (xy 299.72 168.91) (xy 294.64 168.91)) (stroke (width 0) (type default)))
(global_label "PINT_N" (shape bidirectional) (at 294.64 168.91 0) (effects (font (size 1 1)) (justify right)))
(wire (pts (xy 299.72 171.45) (xy 294.64 171.45)) (stroke (width 0) (type default)))
(global_label "MOUSED7" (shape bidirectional) (at 294.64 171.45 0) (effects (font (size 1 1)) (justify right)))
(wire (pts (xy 299.72 173.99) (xy 294.64 173.99)) (stroke (width 0) (type default)))
(global_label "D0" (shape bidirectional) (at 294.64 173.99 0) (effects (font (size 1 1)) (justify right)))
(wire (pts (xy 299.72 176.53) (xy 294.64 176.53)) (stroke (width 0) (type default)))
(global_label "MOUSED6" (shape bidirectional) (at 294.64 176.53 0) (effects (font (size 1 1)) (justify right)))
(wire (pts (xy 299.72 179.07) (xy 294.64 179.07)) (stroke (width 0) (type default)))
(global_label "D1" (shape bidirectional) (at 294.64 179.07 0) (effects (font (size 1 1)) (justify right)))
(wire (pts (xy 299.72 181.61) (xy 294.64 181.61)) (stroke (width 0) (type default)))
(global_label "MOUSED5" (shape bidirectional) (at 294.64 181.61 0) (effects (font (size 1 1)) (justify right)))
(wire (pts (xy 299.72 184.15) (xy 294.64 184.15)) (stroke (width 0) (type default)))
(global_label "D2" (shape bidirectional) (at 294.64 184.15 0) (effects (font (size 1 1)) (justify right)))
(wire (pts (xy 299.72 186.69) (xy 294.64 186.69)) (stroke (width 0) (type default)))
(global_label "MOUSED4" (shape bidirectional) (at 294.64 186.69 0) (effects (font (size 1 1)) (justify right)))
(wire (pts (xy 299.72 189.23) (xy 294.64 189.23)) (stroke (width 0) (type default)))
(global_label "D3" (shape bidirectional) (at 294.64 189.23 0) (effects (font (size 1 1)) (justify right)))
(wire (pts (xy 299.72 191.77) (xy 294.64 191.77)) (stroke (width 0) (type default)))
(global_label "GND" (shape bidirectional) (at 294.64 191.77 0) (effects (font (size 1 1)) (justify right)))
(wire (pts (xy 345.44 168.91) (xy 350.52 168.91)) (stroke (width 0) (type default)))
(global_label "MOUSED3" (shape bidirectional) (at 350.52 168.91 180) (effects (font (size 1 1)) (justify left)))
(wire (pts (xy 345.44 171.45) (xy 350.52 171.45)) (stroke (width 0) (type default)))
(global_label "D4" (shape bidirectional) (at 350.52 171.45 180) (effects (font (size 1 1)) (justify left)))
(wire (pts (xy 345.44 173.99) (xy 350.52 173.99)) (stroke (width 0) (type default)))
(global_label "MOUSED2" (shape bidirectional) (at 350.52 173.99 180) (effects (font (size 1 1)) (justify left)))
(wire (pts (xy 345.44 176.53) (xy 350.52 176.53)) (stroke (width 0) (type default)))
(global_label "D5" (shape bidirectional) (at 350.52 176.53 180) (effects (font (size 1 1)) (justify left)))
(wire (pts (xy 345.44 179.07) (xy 350.52 179.07)) (stroke (width 0) (type default)))
(global_label "MOUSED1" (shape bidirectional) (at 350.52 179.07 180) (effects (font (size 1 1)) (justify left)))
(wire (pts (xy 345.44 181.61) (xy 350.52 181.61)) (stroke (width 0) (type default)))
(global_label "D6" (shape bidirectional) (at 350.52 181.61 180) (effects (font (size 1 1)) (justify left)))
(wire (pts (xy 345.44 184.15) (xy 350.52 184.15)) (stroke (width 0) (type default)))
(global_label "MOUSED0" (shape bidirectional) (at 350.52 184.15 180) (effects (font (size 1 1)) (justify left)))
(wire (pts (xy 345.44 186.69) (xy 350.52 186.69)) (stroke (width 0) (type default)))
(global_label "D7" (shape bidirectional) (at 350.52 186.69 180) (effects (font (size 1 1)) (justify left)))
(wire (pts (xy 345.44 189.23) (xy 350.52 189.23)) (stroke (width 0) (type default)))
(global_label "PINT_N" (shape bidirectional) (at 350.52 189.23 180) (effects (font (size 1 1)) (justify left)))
(wire (pts (xy 345.44 191.77) (xy 350.52 191.77)) (stroke (width 0) (type default)))
(global_label "BOARD_5V" (shape bidirectional) (at 350.52 191.77 180) (effects (font (size 1 1)) (justify left)))
(symbol (lib_id "Picolino:HCT244") (at 322.58 180.34 0) (unit 1) (in_bom yes) (on_board yes) (dnp no)
(property "Reference" "U10" (at 322.5800 161.2900 0)  (effects (font (size 1.1 1.1)) (justify left)))
(property "Value" "74HCT244" (at 322.5800 163.8300 0)  (effects (font (size 1.1 1.1)) (justify left)))
(property "Footprint" "Picolino:DIP-20_W7.62mm_Socket_LongPads" (at 322.5800 180.3400 0) (hide yes) (effects (font (size 1.1 1.1)) (justify left)))
(pin "1")
(pin "2")
(pin "3")
(pin "4")
(pin "5")
(pin "6")
(pin "7")
(pin "8")
(pin "9")
(pin "10")
(pin "11")
(pin "12")
(pin "13")
(pin "14")
(pin "15")
(pin "16")
(pin "17")
(pin "18")
(pin "19")
(pin "20"))
(wire (pts (xy 53.34 218.44) (xy 48.26 218.44)) (stroke (width 0) (type default)))
(global_label "BOARD_5V" (shape bidirectional) (at 48.26 218.44 0) (effects (font (size 1 1)) (justify right)))
(wire (pts (xy 53.34 220.98) (xy 48.26 220.98)) (stroke (width 0) (type default)))
(global_label "MOUSE_DATA" (shape bidirectional) (at 48.26 220.98 0) (effects (font (size 1 1)) (justify right)))
(wire (pts (xy 53.34 223.52) (xy 48.26 223.52)) (stroke (width 0) (type default)))
(global_label "MOUSE_CLK" (shape bidirectional) (at 48.26 223.52 0) (effects (font (size 1 1)) (justify right)))
(wire (pts (xy 99.06 218.44) (xy 104.14 218.44)) (stroke (width 0) (type default)))
(global_label "GND" (shape bidirectional) (at 104.14 218.44 180) (effects (font (size 1 1)) (justify left)))
(wire (pts (xy 99.06 220.98) (xy 104.14 220.98)) (stroke (width 0) (type default)))
(global_label "GND" (shape bidirectional) (at 104.14 220.98 180) (effects (font (size 1 1)) (justify left)))
(symbol (lib_id "Picolino:USB_Mouse") (at 76.2 220.98 0) (unit 1) (in_bom yes) (on_board yes) (dnp no)
(property "Reference" "J4" (at 76.2000 210.8200 0)  (effects (font (size 1.1 1.1)) (justify left)))
(property "Value" "PS/2 MOUSE only" (at 76.2000 213.3600 0)  (effects (font (size 1.1 1.1)) (justify left)))
(property "Footprint" "Picolino:USB_A_TE_292303-7_Horizontal" (at 76.2000 220.9800 0) (hide yes) (effects (font (size 1.1 1.1)) (justify left)))
(pin "1")
(pin "2")
(pin "3")
(pin "4")
(pin "SH"))
(wire (pts (xy 176.53 218.44) (xy 176.53 213.36)) (stroke (width 0) (type default)))
(global_label "MOUSE_CLK" (shape bidirectional) (at 176.53 213.36 270.0) (effects (font (size 1 1)) (justify left)))
(wire (pts (xy 176.53 226.06) (xy 176.53 231.14)) (stroke (width 0) (type default)))
(global_label "BOARD_5V" (shape bidirectional) (at 176.53 231.14 90.0) (effects (font (size 1 1)) (justify left)))
(symbol (lib_id "Picolino:R") (at 176.53 222.25 0) (unit 1) (in_bom yes) (on_board yes) (dnp no)
(property "Reference" "R15" (at 179.0700 220.9800 0)  (effects (font (size 1.1 1.1)) (justify left)))
(property "Value" "10k" (at 179.0700 223.5200 0)  (effects (font (size 1.1 1.1)) (justify left)))
(property "Footprint" "Picolino:R_0805_2012Metric" (at 174.7520 222.2500 0) (hide yes) (effects (font (size 1.1 1.1)) (justify left)))
(pin "1")
(pin "2"))
(wire (pts (xy 237.49 218.44) (xy 237.49 213.36)) (stroke (width 0) (type default)))
(global_label "MOUSE_DATA" (shape bidirectional) (at 237.49 213.36 270.0) (effects (font (size 1 1)) (justify left)))
(wire (pts (xy 237.49 226.06) (xy 237.49 231.14)) (stroke (width 0) (type default)))
(global_label "BOARD_5V" (shape bidirectional) (at 237.49 231.14 90.0) (effects (font (size 1 1)) (justify left)))
(symbol (lib_id "Picolino:R") (at 237.49 222.25 0) (unit 1) (in_bom yes) (on_board yes) (dnp no)
(property "Reference" "R16" (at 240.0300 220.9800 0)  (effects (font (size 1.1 1.1)) (justify left)))
(property "Value" "10k" (at 240.0300 223.5200 0)  (effects (font (size 1.1 1.1)) (justify left)))
(property "Footprint" "Picolino:R_0805_2012Metric" (at 235.7120 222.2500 0) (hide yes) (effects (font (size 1.1 1.1)) (justify left)))
(pin "1")
(pin "2"))
(wire (pts (xy 152.4 264.16) (xy 152.4 259.08)) (stroke (width 0) (type default)))
(global_label "BOARD_5V" (shape bidirectional) (at 152.4 259.08 270.0) (effects (font (size 1 1)) (justify left)))
(wire (pts (xy 152.4 271.78) (xy 152.4 276.86)) (stroke (width 0) (type default)))
(global_label "GND" (shape bidirectional) (at 152.4 276.86 90.0) (effects (font (size 1 1)) (justify left)))
(symbol (lib_id "Picolino:C") (at 152.4 267.97 0) (unit 1) (in_bom yes) (on_board yes) (dnp no)
(property "Reference" "C10" (at 154.9400 266.7000 0)  (effects (font (size 1.1 1.1)) (justify left)))
(property "Value" "100nF" (at 154.9400 269.2400 0)  (effects (font (size 1.1 1.1)) (justify left)))
(property "Footprint" "Picolino:C_0805_2012Metric" (at 153.3652 271.7800 0) (hide yes) (effects (font (size 1.1 1.1)) (justify left)))
(pin "1")
(pin "2"))
(wire (pts (xy 214.63 264.16) (xy 214.63 259.08)) (stroke (width 0) (type default)))
(global_label "BOARD_5V" (shape bidirectional) (at 214.63 259.08 270.0) (effects (font (size 1 1)) (justify left)))
(wire (pts (xy 214.63 271.78) (xy 214.63 276.86)) (stroke (width 0) (type default)))
(global_label "GND" (shape bidirectional) (at 214.63 276.86 90.0) (effects (font (size 1 1)) (justify left)))
(symbol (lib_id "Picolino:C") (at 214.63 267.97 0) (unit 1) (in_bom yes) (on_board yes) (dnp no)
(property "Reference" "C11" (at 217.1700 266.7000 0)  (effects (font (size 1.1 1.1)) (justify left)))
(property "Value" "100nF" (at 217.1700 269.2400 0)  (effects (font (size 1.1 1.1)) (justify left)))
(property "Footprint" "Picolino:C_0805_2012Metric" (at 215.5952 271.7800 0) (hide yes) (effects (font (size 1.1 1.1)) (justify left)))
(pin "1")
(pin "2"))
(wire (pts (xy 275.59 264.16) (xy 275.59 259.08)) (stroke (width 0) (type default)))
(global_label "BOARD_5V" (shape bidirectional) (at 275.59 259.08 270.0) (effects (font (size 1 1)) (justify left)))
(wire (pts (xy 275.59 271.78) (xy 275.59 276.86)) (stroke (width 0) (type default)))
(global_label "GND" (shape bidirectional) (at 275.59 276.86 90.0) (effects (font (size 1 1)) (justify left)))
(symbol (lib_id "Picolino:C") (at 275.59 267.97 0) (unit 1) (in_bom yes) (on_board yes) (dnp no)
(property "Reference" "C12" (at 278.1300 266.7000 0)  (effects (font (size 1.1 1.1)) (justify left)))
(property "Value" "100nF" (at 278.1300 269.2400 0)  (effects (font (size 1.1 1.1)) (justify left)))
(property "Footprint" "Picolino:C_0805_2012Metric" (at 276.5552 271.7800 0) (hide yes) (effects (font (size 1.1 1.1)) (justify left)))
(pin "1")
(pin "2"))
(text "ETHERNET & MOUSE — CYBOARD-COMPATIBLE INTERFACES" (at 20 15 0) (effects (font (size 1.5 1.5)) (justify left top)))
(text "W5100S parallel registers: FD20-FD23. PIC mouse read: FD10.\nW5100S module pins 23/24 are its 3.3V outputs and are left unconnected." (at 20 32 0) (effects (font (size 1.2 1.2)) (justify left top)))
(text "U8 pin numbering and geometry copied from Cyboard module footprint.\nDo not fit a SPI-only WIZ810Sio module." (at 20 157 0) (effects (font (size 1.2 1.2)) (justify left top)))
(text "PIC RA0 = mouse clock; RA1 = mouse data.\nPIC RA2 carries response D0; retain buffer mapping.\nThis is not a USB-HID mouse host." (at 286 245 0) (effects (font (size 1.2 1.2)) (justify left top)))
(embedded_fonts no))
